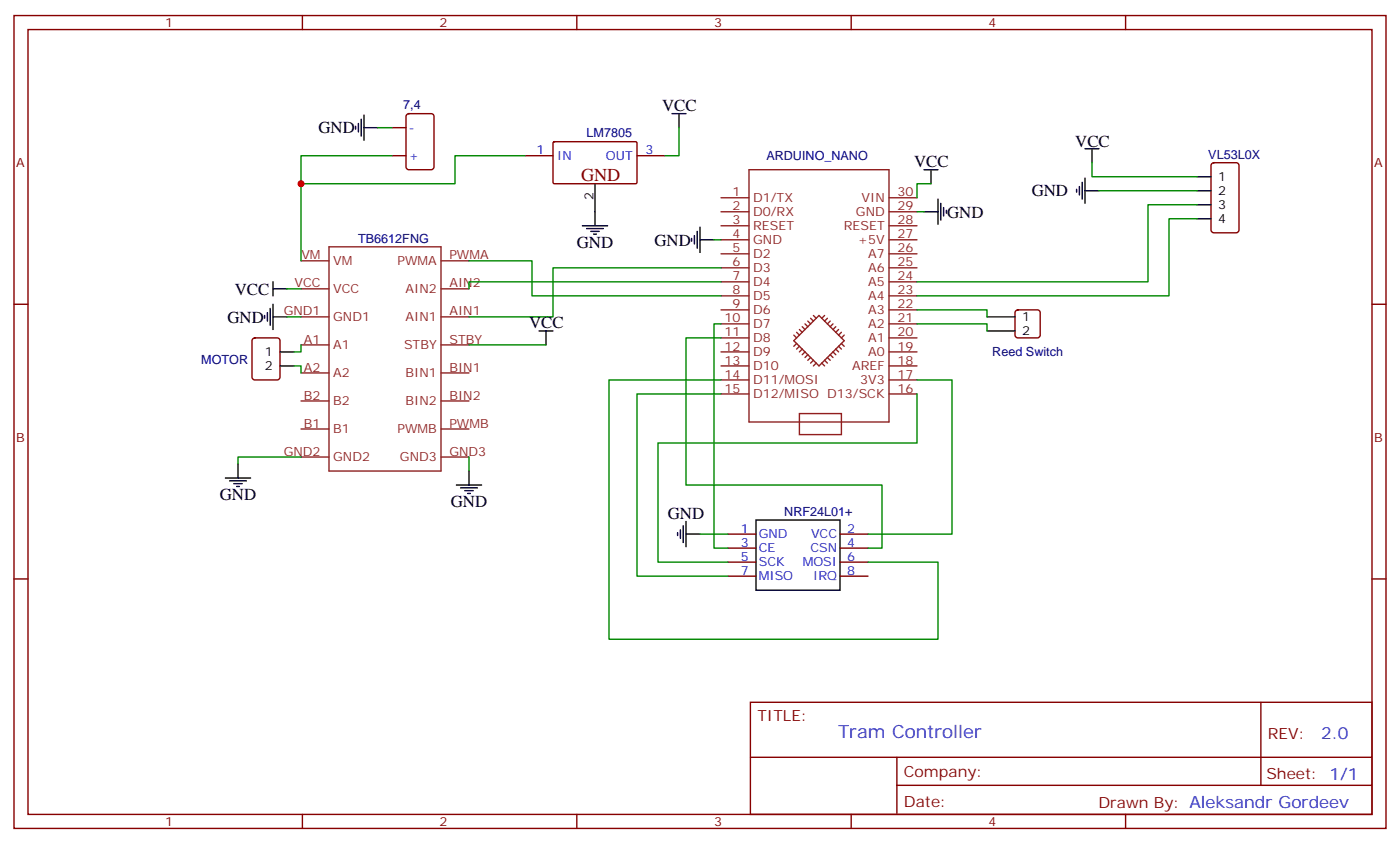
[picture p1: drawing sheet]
<svg xmlns="http://www.w3.org/2000/svg" width="353mm" height="212mm" viewBox="0 0 353 212" stroke-linecap="round" stroke-linejoin="round" font-family="sans-serif">
<g fill="none" stroke="#870000" stroke-width=".35">
<path d="M3.5 3.9h345.7v204.6h-345.7zM7.1 7.4h338.6v197.6h-338.6zM76.2 3.9v3.5M145.3 3.9v3.5M214.5 3.9v3.5M283.6 3.9v3.5M98.8 32.1h3.5M98.8 39.2h3.5M102.5 28.8l.5-.2h5.7a.71 .71 0 0 1 .7 .7l-.1 13-.6 .4h-5.7l-.5-.2-.2-.5v-12.7zM132.3 39.2h7M139.4 35.8l.3-.1h20.6l.2 .3v10.1l-.3 .1h-20.7l-.2-.3zM160.5 39.2h7.1"/>
<path d="M305.4 41.2l.5-.2h5.6a.71 .71 0 0 1 .7 .7l-.1 16.5-.6 .4h-5.6l-.5-.2-.2-.5v-16.2zM3.5 76.6h3.6M256 78.2l.5-.2h4.9a.71 .71 0 0 1 .7 .7v5.6l-.2 .5-.5 .3h-4.9l-.5-.3-.2-.5v-5.6zM345.7 76.6h3.5M63.7 85.3l.5-.2h5.6a.71 .71 0 0 1 .8 .7l-.1 9.4-.7 .4h-5.6l-.5-.2-.2-.5v-9.1zM183.4 134.4h7.1M183.4 138h7.1M211.7 134.4h7M211.7 138h7M3.5 145.7h3.6M183.4 141.5h7.1M183.4 145h7.1"/>
<path d="M211.7 141.5h7M211.7 145h7M345.7 145.7h3.5M189.1 176.8h156.6v28.2h-156.6zM317.7 176.8v20.9M189.1 190.6h156.5M226 197.7h119.6M226 190.6v14.1M76.2 205v3.5M145.3 205v3.5M214.5 205v3.5M283.6 205v3.5"/>
</g>
<g fill="none" stroke="#8c2424" stroke-width=".35">
<path d="M181.7 56.8h7M181.7 53.3h7M181.7 49.8h7M188.7 42.7h35.3v63.5h-35.3zM224 56.8h7.1M224 53.3h7.1M224 49.8h7.1M75.8 79.8h7.1M75.8 72.7h7.1M75.8 65.7h7.1M82.9 62.1h28.2v56.5h-28.2zM111.1 79.8h7.1"/>
<path d="M111.1 72.7h7.1M111.1 65.7h7.1M181.7 78h7M181.7 74.5h7M181.7 70.9h7M181.7 67.4h7M181.7 63.9h7M181.7 60.4h7M205 79.4l.7 .7M207.8 79.4l-.7 .7M224 78h7.1M224 74.5h7.1"/>
<path d="M224 70.9h7.1M224 67.4h7.1M224 63.9h7.1M224 60.4h7.1M75.8 86.8h7.1M75.8 93.9h7.1M111.1 86.8h7.1M111.1 93.9h7.1M181.7 95.6h7M181.7 92.1h7M181.7 88.6h7M181.7 85.1h7"/>
<path d="M181.7 81.5h7M181.7 99.2h7M200 85.8l6.4-6.4 6.3 6.4-6.3 6.3zM200 84.3l.7 .8M200.7 83.6l.7 .7M200.7 86.5l-.7 .7M201.4 87.2l-.7 .7M201.4 82.9l.7 .7M202.1 82.2l.7 .7M202.1 87.9l-.7 .7M202.8 81.5l.8 .7M202.8 88.6l-.7 .7"/>
<path d="M203.6 80.8l.7 .7M203.6 89.3l-.8 .7M204.3 80.1l.7 .7M204.3 90l-.7 .7M205 90.7l-.7 .7M205.7 91.4l-.7 .7M207.1 91.4l.7 .7M207.8 90.7l.7 .7M208.5 90l.7 .7M208.5 80.1l-.7 .7M209.2 89.3l.7 .7M209.2 80.8l-.7 .7"/>
<path d="M209.9 88.6l.7 .7M209.9 81.5l-.7 .7M210.6 87.9l.7 .7M210.6 82.2l-.7 .7M211.3 87.2l.7 .7M211.3 82.9l-.7 .7M212 86.5l.7 .7M212 83.6l-.7 .7M212.7 84.3l-.7 .8M224 95.6h7.1M224 92.1h7.1M224 88.6h7.1"/>
<path d="M224 85.1h7.1M224 81.5h7.1M224 99.2h7.1M75.8 100.9h7.1M75.8 108h7.1M75.8 115h7.1M111.1 100.9h7.1M111.1 108h7.1M111.1 115h7.1M201.4 104.1h10.6v5.3h-10.6z"/>
</g>
<g fill="none" stroke="#000" stroke-width=".35">
<path d="M89.6 31.8v.7M90.3 31.1v2.1M91 30v4.3M91.7 32.1h3.5M91.7 29v6.3M169.3 28.6h3.6M171.1 28.6v3.5M273.4 37.4h3.5M275.2 37.4v3.6M146.8 56.8h6.3M147.8 57.5h4.2M148.9 58.2h2.1"/>
<path d="M149.6 58.9h.7M149.9 46.2v10.6M175 59.3v2.1M175.7 58.2v4.3M176.4 57.2v6.3M232.8 42.7h3.6M232.8 53.3h3.6M234.6 42.7v3.5M236.4 50.1v6.4M237.1 51.2v4.2M237.8 52.2v2.2M238.5 53v.7"/>
<path d="M271.3 47.7v.7M272 47v2.1M272.7 45.9v4.2M273.4 48h3.5M273.4 44.8v6.4M301.6 44.5h3.6M301.6 48h3.6M301.6 51.5h3.6M301.6 55.1h3.6M66.7 79.4v.7M67.4 78.7v2.1M68.1 77.6v4.3"/>
<path d="M68.8 79.8h3.5M68.8 70.9v3.6M68.8 76.6v6.3M68.8 72.7h3.5M174.3 60v.7M176.4 60.4h3.5M248.7 79.8h7.1M70.6 88.6h3.5M70.6 92.1h3.5M135.8 83.3h3.5M137.6 83.3v3.5M248.7 83.3h7.1"/>
<path d="M60 116.8v3.5M118.2 118.6v3.5M56.8 120.3h6.3M57.9 121h4.2M58.9 121.7h2.1M59.6 122.4h.7M115 122.1h6.4M116.1 122.8h4.2M117.1 123.5h2.1M117.8 124.2h.7M170.7 134.1v.7M171.4 133.4v2.1"/>
<path d="M172.2 132.3v4.3M172.9 134.4h3.5M172.9 131.3v6.3M190.5 130.9h21.2v17.7h-21.2z"/>
</g>
<g fill="none" stroke="#008700" stroke-width=".35">
<path d="M95.2 32.1h3.6M98.8 39.2h-23v26.5M132.3 39.2h-17.6v7h-38.9M171.1 32.1v7.1h-3.5M231.1 53.3h1.7M234.6 46.2h-3.5v3.6M275.2 41v3.5h26.4M276.9 48h24.7M301.6 51.5h-12.3v19.4h-58.2M301.6 55.1h-7v19.4h-63.5M72.3 79.8h3.5M72.3 72.7h3.5"/>
<path d="M118.2 65.7h15.9v8.8h47.6M179.9 60.4h1.8M181.7 70.9h-63.5v1.8M181.7 67.4h-42.4v12.4h-21.1M231.1 78h17.6v1.8M74.1 92.1h1.7v1.8M75.8 86.8v1.8h-1.7M118.2 86.8h19.4M181.7 99.2h-21.2v45.8h22.9M181.7 95.6h-28.2v65.3h82.9v-19.4h-17.7M181.7 81.5h-1.8v56.5h3.5M181.7 85.1h-8.8v37h49.3v15.9h-3.5"/>
<path d="M231.1 99.2v12.3h-65.3v30h17.6M231.1 95.6h8.8v38.8h-21.2M231.1 81.5h17.6v1.8M75.8 115h-15.8v1.8M118.2 115v3.6M176.4 134.4h7"/>
</g>
<circle cx="75.8" cy="46.2" r=".88" fill="#c00"/>
<text font-size="4.6" fill="#800" x="146.4" y="45.5">GND</text>
<text font-size="4.6" fill="#00f" x="211.2" y="185.8">Tram Controller</text>
<g font-size="4.2">
<text x="166.9" y="27.9">VCC</text>
<text x="80.3" y="33.6">GND</text>
<text x="271" y="37.1">VCC</text>
<text x="230.4" y="42">VCC</text>
<text x="260" y="49.4">GND</text>
<text x="238.7" y="54.8">GND</text>
<text x="145.3" y="62.5">GND</text>
<text x="164.9" y="61.8">GND</text>
<text x="59.1" y="74.2">VCC</text>
<text x="57.3" y="81.2">GND</text>
<text x="133.3" y="82.6">VCC</text>
<text x="55.4" y="126">GND</text>
<text x="113.6" y="127.7">GND</text>
<text x="168.3" y="130.6">GND</text>
</g>
<text font-size="4.2" fill="#00f" x="332.9" y="186">2.0</text>
<g font-size="3.9" fill="#800">
<text x="190.9" y="181.4">TITLE:</text>
<text x="319.5" y="186">REV:</text>
<text x="227.8" y="195.6">Company:</text>
<text x="319.1" y="196.2">Sheet: 1/1</text>
<text x="227.8" y="203.2">Date:</text>
<text x="276.8" y="203.3">Drawn By: Aleksandr Gordeev</text>
</g>
<g font-size="3.2" fill="#800">
<text x="41.6" y="6.9">1</text>
<text x="110.8" y="6.9">2</text>
<text x="179.9" y="6.9">3</text>
<text x="249.1" y="6.9">4</text>
<text x="4.1" y="42">A</text>
<text x="346.3" y="42">A</text>
<text x="4.1" y="111.2">B</text>
<text x="346.3" y="111.2">B</text>
<text x="41.6" y="208">1</text>
<text x="110.8" y="208">2</text>
<text x="179.9" y="208">3</text>
<text x="249.1" y="208">4</text>
</g>
<g font-size="3.2" fill="#000080">
<text x="101.6" y="27.5">7,4</text>
<text x="147.8" y="34.6">LM7805</text>
<text x="193.1" y="40.3">ARDUINO_NANO</text>
<text x="304.5" y="39.9">VL53L0X</text>
<text x="90.3" y="61.1">TB6612FNG</text>
<text x="250" y="89.7">Reed Switch</text>
<text x="50.7" y="91.6">MOTOR</text>
<text x="197.6" y="129.9">NRF24L01+</text>
</g>
<g font-size="3.2" fill="#00f">
<text x="103" y="33.2">-</text>
<text x="103" y="40.3">+</text>
<text x="135.2" y="38.8">1</text>
<text x="140.4" y="40.3">IN</text>
<text x="152.7" y="40.3">OUT</text>
<text x="162.6" y="38.8">3</text>
<text x="186.7" y="134.1">1</text>
<text x="186.7" y="137.6">3</text>
<text x="191.2" y="135.5">GND</text>
<text x="204.4" y="135.5">VCC</text>
<text x="213.4" y="134.1">2</text>
<text x="213.4" y="137.6">4</text>
<text x="186.7" y="141.1">5</text>
<text x="191.2" y="139">CE</text>
<text x="191.2" y="142.6">SCK</text>
<text x="202.3" y="142.6">MOSI</text>
<text x="204.2" y="139">CSN</text>
<text x="213.4" y="141.1">6</text>
<text x="186.7" y="144.7">7</text>
<text x="191.2" y="146.1">MISO</text>
<text x="204.9" y="146.1">IRQ</text>
<text x="213.4" y="144.7">8</text>
</g>
<g font-size="3.2">
<text x="306.9" y="45.5">1</text>
<text x="149.6" y="50.4" transform="rotate(-90 149.6 50.4)">2</text>
<text x="306.9" y="49.1">2</text>
<text x="306.9" y="52.6">3</text>
<text x="306.9" y="56.1">4</text>
<text x="257.5" y="80.8">1</text>
<text x="66.8" y="89.6">1</text>
<text x="257.5" y="84.3">2</text>
<text x="66.8" y="93.2">2</text>
</g>
<g font-size="3.2" fill="#8d2323">
<text x="184.6" y="53">2</text>
<text x="184.6" y="49.4">1</text>
<text x="189.8" y="50.8">D1/TX</text>
<text x="217.1" y="50.8">VIN</text>
<text x="226.1" y="49.4">30</text>
<text x="226.1" y="53">29</text>
<text x="184.6" y="56.5">3</text>
<text x="189.8" y="57.9">RESET</text>
<text x="189.8" y="54.4">D0/RX</text>
<text x="212.6" y="57.9">RESET</text>
<text x="215.7" y="54.4">GND</text>
<text x="226.1" y="56.5">28</text>
<text x="75.9" y="65.3">VM</text>
<text x="113.2" y="65.3">PWMA</text>
<text x="184.6" y="63.5">5</text>
<text x="184.6" y="60">4</text>
<text x="189.8" y="64.9">D2</text>
<text x="189.8" y="61.4">GND</text>
<text x="216.2" y="61.4">+5V</text>
<text x="218.8" y="64.9">A7</text>
<text x="226.1" y="60">27</text>
<text x="226.1" y="63.5">26</text>
<text x="84" y="66.7">VM</text>
<text x="100.2" y="66.7">PWMA</text>
<text x="184.6" y="70.6">7</text>
<text x="184.6" y="67.1">6</text>
<text x="189.8" y="68.5">D3</text>
<text x="218.8" y="68.5">A6</text>
<text x="226.1" y="67.1">25</text>
<text x="226.1" y="70.6">24</text>
<text x="74.2" y="72.4">VCC</text>
<text x="84" y="73.8">VCC</text>
<text x="102.2" y="73.8">AIN2</text>
<text x="113.2" y="72.4">AIN2</text>
<text x="184.6" y="77.6">9</text>
<text x="184.6" y="74.1">8</text>
<text x="189.8" y="75.5">D5</text>
<text x="189.8" y="72">D4</text>
<text x="218.8" y="72">A5</text>
<text x="218.8" y="75.5">A4</text>
<text x="226.1" y="74.1">23</text>
<text x="226.1" y="77.6">22</text>
<text x="71.5" y="79.4">GND1</text>
<text x="84" y="80.8">GND1</text>
<text x="102.2" y="80.8">AIN1</text>
<text x="113.2" y="79.4">AIN1</text>
<text x="182.6" y="81.2">10</text>
<text x="189.8" y="82.6">D7</text>
<text x="189.8" y="79.1">D6</text>
<text x="218.8" y="79.1">A3</text>
<text x="218.8" y="82.6">A2</text>
<text x="226.1" y="81.2">21</text>
<text x="76.6" y="86.5">A1</text>
<text x="84" y="87.9">A1</text>
<text x="101.8" y="87.9">STBY</text>
<text x="113.2" y="86.5">STBY</text>
<text x="182.6" y="88.2">12</text>
<text x="182.6" y="84.7">11</text>
<text x="189.8" y="89.6">D9</text>
<text x="189.8" y="86.1">D8</text>
<text x="218.8" y="86.1">A1</text>
<text x="218.8" y="89.6">A0</text>
<text x="226.1" y="84.7">20</text>
<text x="226.1" y="88.2">19</text>
<text x="76.6" y="93.5">A2</text>
<text x="84" y="94.9">A2</text>
<text x="102.2" y="94.9">BIN1</text>
<text x="113.2" y="93.5">BIN1</text>
<text x="182.6" y="95.3">14</text>
<text x="182.6" y="91.8">13</text>
<text x="189.8" y="93.2">D10</text>
<text x="214.7" y="93.2">AREF</text>
<text x="226.1" y="91.8">18</text>
<text x="226.1" y="95.3">17</text>
<text x="76.6" y="100.6">B2</text>
<text x="84" y="102">B2</text>
<text x="102.2" y="102">BIN2</text>
<text x="113.2" y="100.6">BIN2</text>
<text x="182.6" y="98.8">15</text>
<text x="189.8" y="96.7">D11/MOSI</text>
<text x="189.8" y="100.2">D12/MISO D13/SCK</text>
<text x="216.8" y="96.7">3V3</text>
<text x="226.1" y="98.8">16</text>
<text x="76.6" y="107.6">B1</text>
<text x="113.2" y="107.6">PWMB</text>
<text x="84" y="109">B1</text>
<text x="100.2" y="109">PWMB</text>
<text x="71.5" y="114.7">GND2</text>
<text x="84" y="116.1">GND2</text>
<text x="100.8" y="116.1">GND3</text>
<text x="113.2" y="114.7">GND3</text>
</g>
</svg>
